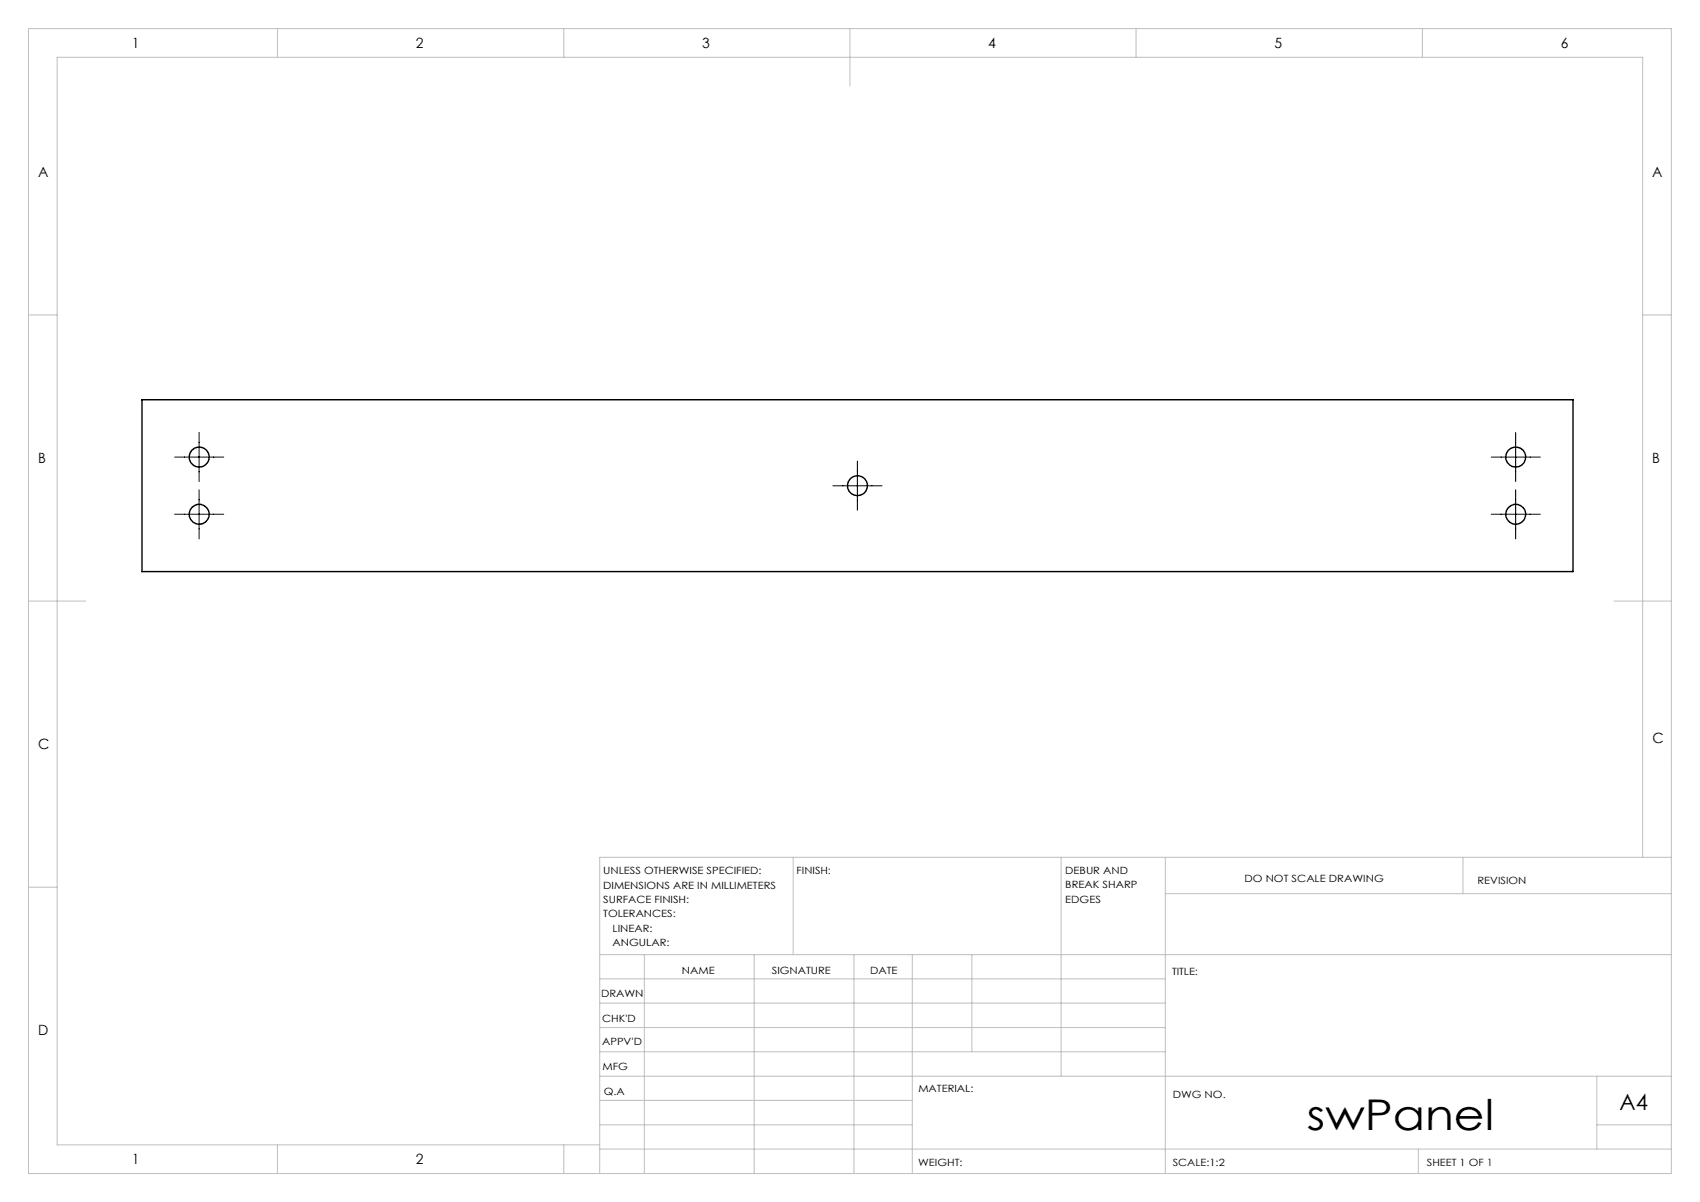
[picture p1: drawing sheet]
<svg xmlns="http://www.w3.org/2000/svg" width="297mm" height="210mm" viewBox="0 0 297 210" stroke-linecap="round" stroke-linejoin="round" font-family="sans-serif">
<path d="M30.5 79.9h8.6M34.8 75.6v8.5M260.5 79.9h8.6M264.8 75.6v8.5M30.5 89.8h8.6M34.8 85.6v8.5M145.5 84.9h8.6M149.8 80.6v8.5M260.5 89.8h8.6M264.8 85.6v8.5" fill="none" stroke="#000" stroke-width=".18"/>
<g fill="none" stroke="#c0c0c0" stroke-width=".18">
<path d="M5 5h287v200h-287zM48.5 5v5M98.5 5v5M148.5 5v10M198.5 5v5M248.5 5v5M5 55h5M287 55h5M5 105h10M282 105h10M5 155h5M138.6 149.8v17"/>
<path d="M185.4 149.8v38.2M203.6 149.8v55.2M203.6 156.1h88.4M255.6 149.8v6.3M287 149.8v-139.8h-277v190h94.8M292 149.8h-187.2v55.2M104.8 166.8h187.2M104.8 179.5h98.8M104.8 175.3h98.8M104.8 171h98.8M112.6 166.8v38.2M131.8 166.8v38.2"/>
<path d="M149.2 166.8v38.2M159.4 166.8v38.2M169.8 166.8v17M104.8 183.8h98.8M104.8 196.5h54.6M104.8 192.3h54.6M104.8 188h187.2M279 196.5h13M279 188v12.8M48.5 200v5M98.5 200v5M104.8 200.8h187.2"/>
<path d="M247.8 200.8v4.2"/>
</g>
<g fill="none" stroke="#000" stroke-width=".25">
<path d="M24.8 69.8h250v30.1h-250z"/>
<circle cx="34.8" cy="79.8" r="1.75"/>
<circle cx="264.8" cy="79.8" r="1.75"/>
<circle cx="34.8" cy="89.9" r="1.75"/>
<circle cx="149.8" cy="84.9" r="1.75"/>
<circle cx="264.8" cy="89.9" r="1.75"/>
</g>
<text font-size="7.4" x="228.3" y="197.5">swPanel</text>
<text font-size="3.9" x="282.9" y="193.9">A4</text>
<g font-size="2.5">
<text x="23.1" y="8.4">1</text>
<text x="72.7" y="8.4">2</text>
<text x="122.7" y="8.4">3</text>
<text x="172.7" y="8.4">4</text>
<text x="222.7" y="8.4">5</text>
<text x="272.7" y="8.4">6</text>
<text x="6.7" y="30.9">A</text>
<text x="288.7" y="30.9">A</text>
<text x="6.7" y="80.9">B</text>
<text x="288.7" y="80.9">B</text>
<text x="6.7" y="130.9">C</text>
<text x="288.7" y="129.9">C</text>
<text x="6.7" y="180.9">D</text>
<text x="23.1" y="203.4">1</text>
<text x="72.7" y="203.4">2</text>
</g>
<g font-size="1.7">
<text x="105.4" y="152.8">UNLESS OTHERWISE SPECIFIED:</text>
<text x="105.4" y="155.3">DIMENSIONS ARE IN MILLIMETERS</text>
<text x="139.2" y="152.8">FINISH:</text>
<text x="186.1" y="152.7">DEBUR AND</text>
<text x="186.1" y="155.2">BREAK SHARP</text>
<text x="217.4" y="154.2">DO NOT SCALE DRAWING</text>
<text x="258.1" y="154.4">REVISION</text>
<text x="105.4" y="157.8">SURFACE FINISH:</text>
<text x="105.4" y="160.3">TOLERANCES:</text>
<text x="186.1" y="157.7">EDGES</text>
<text x="107" y="162.8">LINEAR:</text>
<text x="107" y="165.3">ANGULAR:</text>
<text x="119.1" y="170.2">NAME</text>
<text x="134.8" y="170.1">SIGNATURE</text>
<text x="152" y="170.1">DATE</text>
<text x="204.8" y="170.4">TITLE:</text>
<text x="105" y="174.3">DRAWN</text>
<text x="105.2" y="178.5">CHK'D</text>
<text x="105.2" y="182.6">APPV'D</text>
<text x="105.3" y="187">MFG</text>
<text x="105.5" y="191.3">Q.A</text>
<text x="160.4" y="190.7">MATERIAL:</text>
<text x="204.9" y="191.8">DWG NO.</text>
<text x="160.4" y="203.7">WEIGHT:</text>
<text x="204.9" y="203.8">SCALE:1:2</text>
<text x="249.3" y="203.8">SHEET 1 OF 1</text>
</g>
</svg>
